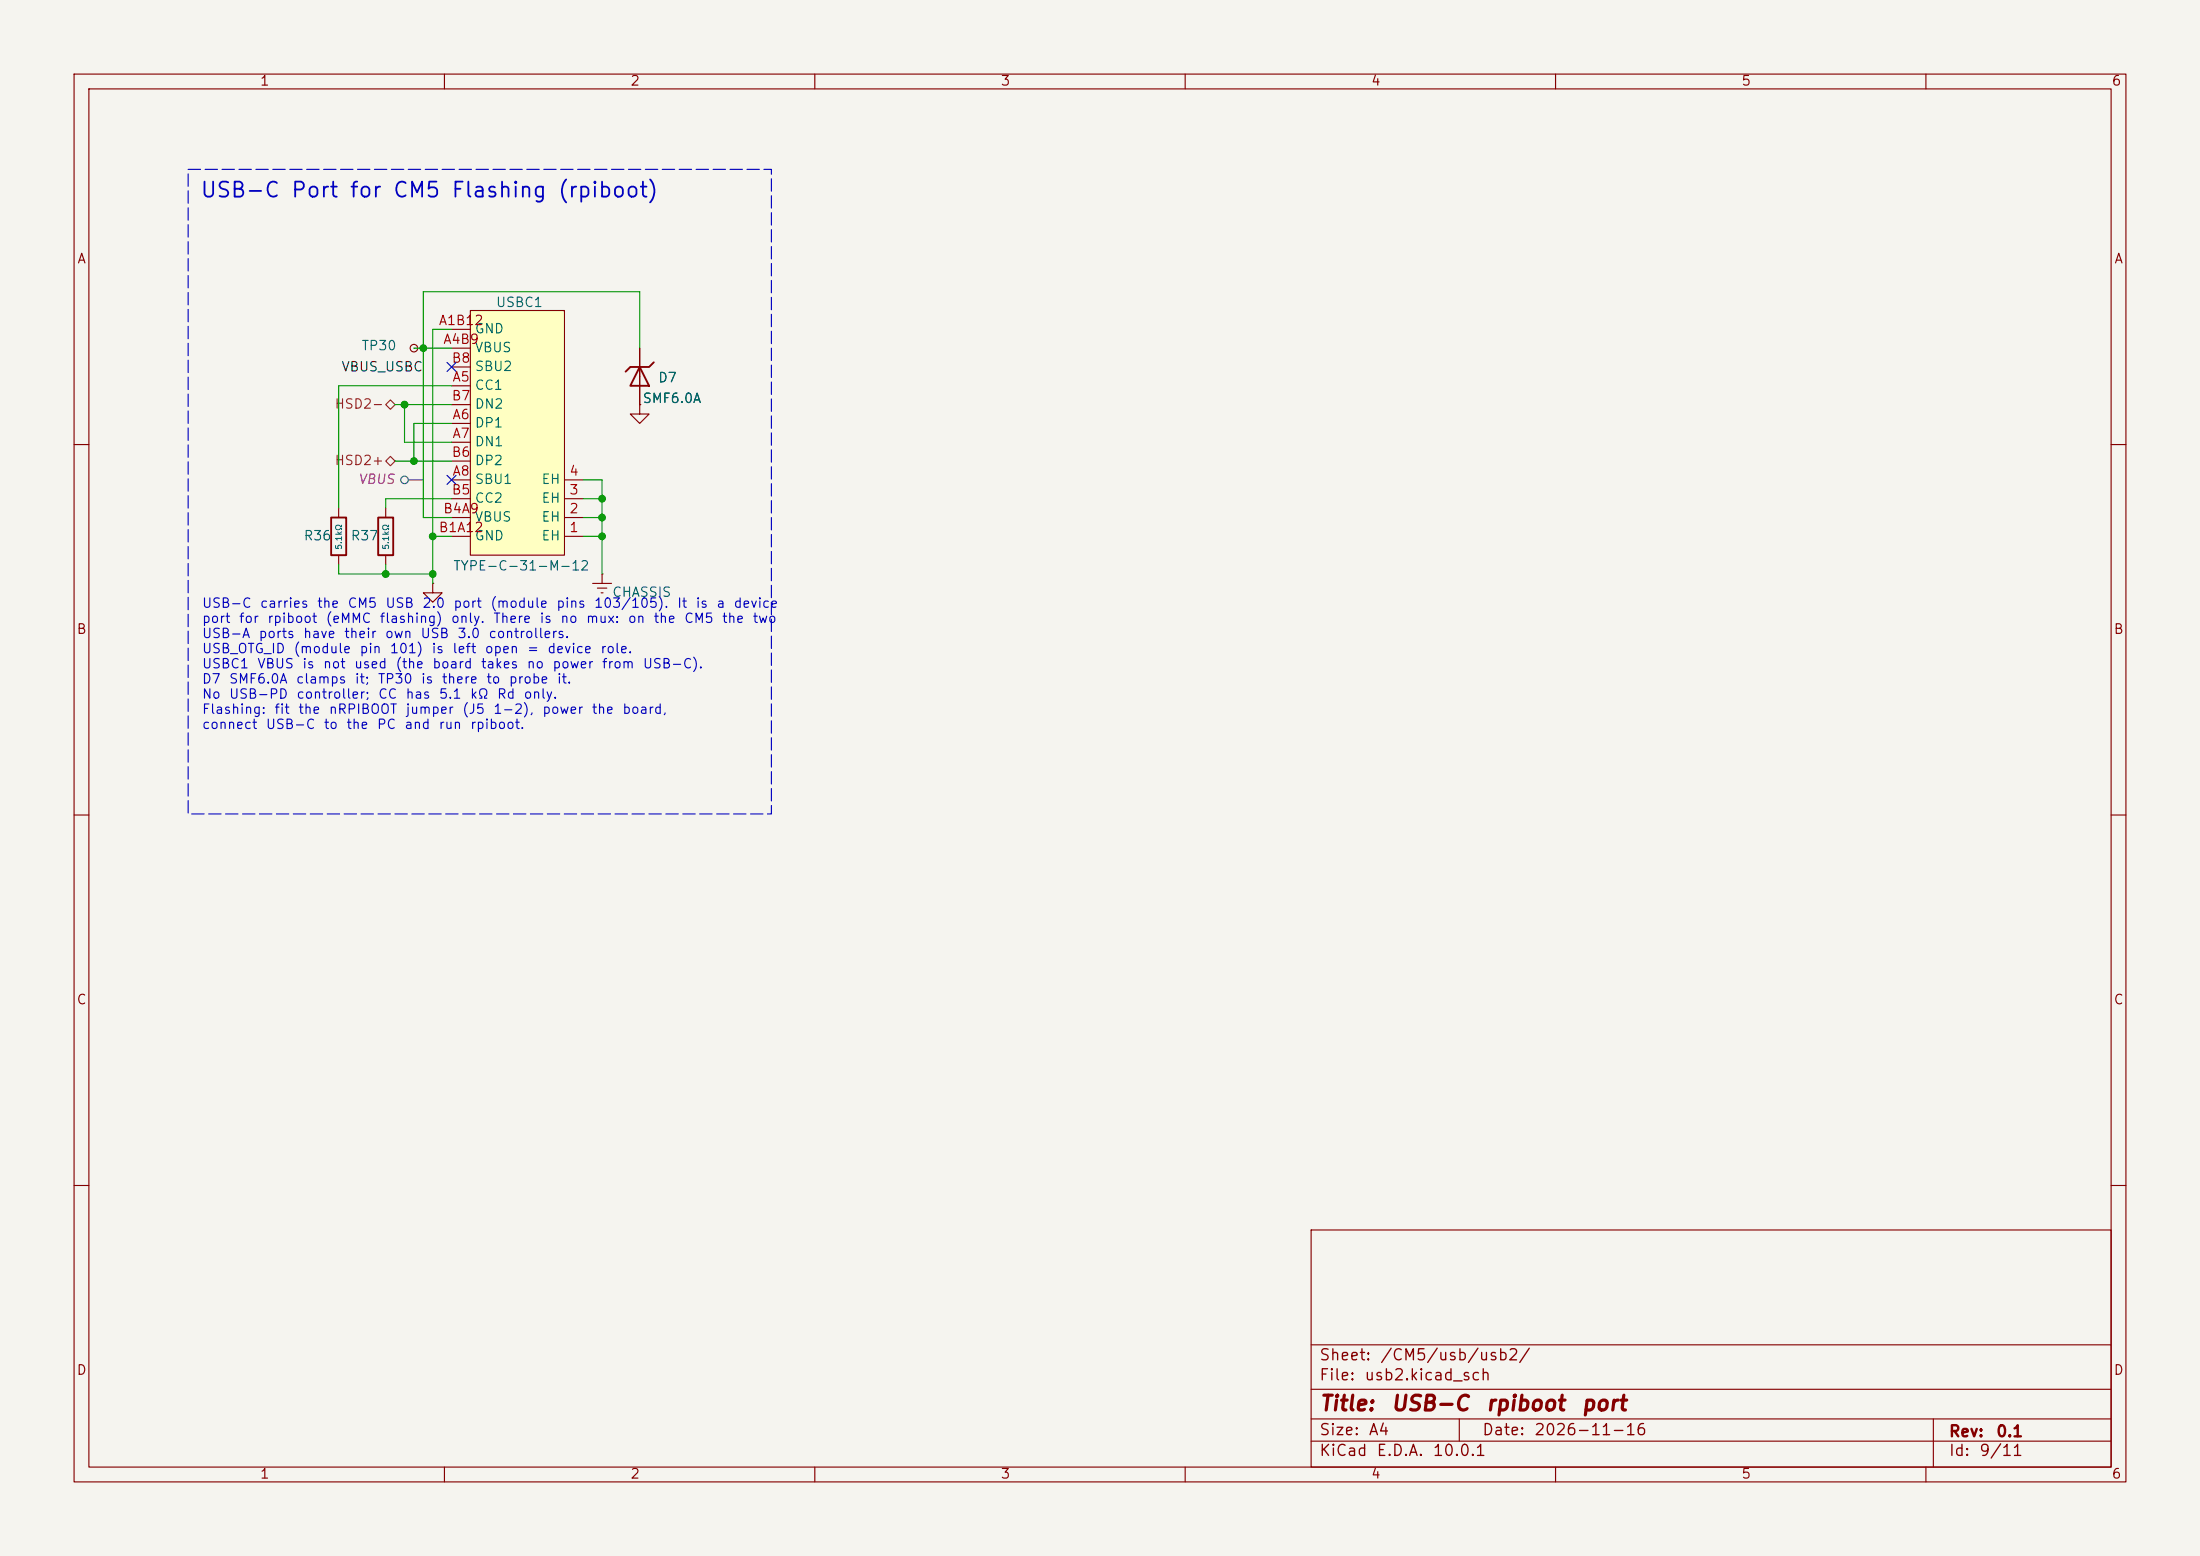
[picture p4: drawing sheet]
(kicad_sch
 (version 20260306)
 (generator "eeschema")
 (generator_version "10.0")
 (paper "A4")
 (title_block
  (title "USB-C rpiboot port")
  (date "2026-11-16")
  (rev "0.1"))
 (lib_symbols
  (symbol "Connector:TestPoint_Small"
   (pin_numbers (hide yes))
   (pin_names
    (offset 0.762) (hide yes)) (exclude_from_sim no) (in_bom yes) (on_board yes)
   (in_pos_files yes)
   (duplicate_pin_numbers_are_jumpers no)
   (property "Reference" "TP" (at 0 3.81 0) (show_name no) (do_not_autoplace no) (effects (font (size 1.27 1.27))))
   (property "Value" "TestPoint_Small" (at 0 2.032 0) (show_name no) (do_not_autoplace no) (effects (font (size 1.27 1.27))))
   (property "Footprint" "" (at 5.08 0 0) (show_name no) (do_not_autoplace no) (hide yes) (effects (font (size 1.27 1.27))))
   (property "Datasheet" "" (at 5.08 0 0) (show_name no) (do_not_autoplace no) (hide yes) (effects (font (size 1.27 1.27))))
   (property "Description" "test point" (at 0 0 0) (show_name no) (do_not_autoplace no) (hide yes) (effects (font (size 1.27 1.27))))
   (symbol "TestPoint_Small_0_1"
    (circle (center 0 0) (radius 0.508) (stroke (width 0) (type default)) (fill (type none))))
   (symbol "TestPoint_Small_1_1"
    (pin passive line (at 0 0 90) (length 0) (name "1" (effects (font (size 1.27 1.27)))) (number "1" (effects (font (size 1.27 1.27))))))
   (embedded_fonts no))
  (symbol "MyParts:0402WGF1002TCE"
   (pin_numbers (hide yes))
   (pin_names
    (offset 0)) (exclude_from_sim no) (in_bom yes) (on_board yes)
   (in_pos_files yes)
   (duplicate_pin_numbers_are_jumpers no)
   (property "Reference" "R" (at 1.778 0 0) (show_name no) (do_not_autoplace no) (effects (font (size 1.27 1.27)) (justify left)))
   (property "Value" "10kΩ" (at 0 0 90) (show_name no) (do_not_autoplace yes) (effects (font (size 0.8 0.8))))
   (property "Footprint" "MyParts:R0402" (at -1.778 0 90) (show_name no) (do_not_autoplace no) (hide yes) (effects (font (size 1.27 1.27))))
   (property "Datasheet" "${MYPARTS_DATASHEETS}/0402WGF1002TCE.pdf" (at 0 0 0) (show_name no) (do_not_autoplace no) (hide yes) (effects (font (size 1.27 1.27))))
   (property "Description" "-55℃~+155℃ 10kΩ 50V 62.5mW Thick Film Resistor ±1% ±100ppm/℃ 0402 Chip Resistor - Surface Mount ROHS" (at 0 0 0) (show_name no) (do_not_autoplace no) (hide yes) (effects (font (size 1.27 1.27))))
   (property "Manufacturer" "UNI-ROYAL" (at 0 0 0) (show_name no) (do_not_autoplace no) (hide yes) (effects (font (size 1.27 1.27))))
   (property "Tolerance" "±1%" (at 0 0 0) (show_name no) (do_not_autoplace no) (hide yes) (effects (font (size 1.27 1.27))))
   (property "MPN" "0402WGF1002TCE" (at 0 0 0) (show_name no) (do_not_autoplace no) (hide yes) (effects (font (size 1.27 1.27))))
   (property "Voltage Rating" "50V" (at 0 0 0) (show_name no) (do_not_autoplace no) (hide yes) (effects (font (size 1.27 1.27))))
   (property "LCSC Part" "C25744" (at 0 0 0) (show_name no) (do_not_autoplace no) (hide yes) (effects (font (size 1.27 1.27))))
   (property "Pkg Type" "SMD 0402" (at 0 0 0) (show_name no) (do_not_autoplace no) (hide yes) (effects (font (size 1.27 1.27))))
   (symbol "0402WGF1002TCE_0_1"
    (rectangle (start -1.016 2.54) (end 1.016 -2.54) (stroke (width 0.254) (type default)) (fill (type none))))
   (symbol "0402WGF1002TCE_1_1"
    (pin passive line (at 0 3.81 270) (length 1.27) (name "" (effects (font (size 1.27 1.27)))) (number "1" (effects (font (size 1.27 1.27)))))
    (pin passive line (at 0 -3.81 90) (length 1.27) (name "" (effects (font (size 1.27 1.27)))) (number "2" (effects (font (size 1.27 1.27))))))
   (embedded_fonts no))
  (symbol "MyParts:0402WGF2201TCE"
   (pin_numbers (hide yes))
   (pin_names
    (offset 0)) (exclude_from_sim no) (in_bom yes) (on_board yes)
   (in_pos_files yes)
   (duplicate_pin_numbers_are_jumpers no)
   (property "Reference" "R" (at 1.778 0 0) (show_name no) (do_not_autoplace no) (effects (font (size 1.27 1.27)) (justify left)))
   (property "Value" "2.2kΩ" (at 0 0 90) (show_name no) (do_not_autoplace yes) (effects (font (size 0.8 0.8))))
   (property "Footprint" "MyParts:R0402" (at -1.778 0 90) (show_name no) (do_not_autoplace no) (hide yes) (effects (font (size 1.27 1.27))))
   (property "Datasheet" "${MYPARTS_DATASHEETS}/0402WGF2201TCE.pdf" (at 0 0 0) (show_name no) (do_not_autoplace no) (hide yes) (effects (font (size 1.27 1.27))))
   (property "Description" "-55℃~+155℃ 2.2kΩ 50V 62.5mW Thick Film Resistor ±1% ±100ppm/℃ 0402 Chip Resistor - Surface Mount ROHS" (at 0 0 0) (show_name no) (do_not_autoplace no) (hide yes) (effects (font (size 1.27 1.27))))
   (property "Manufacturer" "UNI-ROYAL" (at 0 0 0) (show_name no) (do_not_autoplace no) (hide yes) (effects (font (size 1.27 1.27))))
   (property "Tolerance" "±1%" (at 0 0 0) (show_name no) (do_not_autoplace no) (hide yes) (effects (font (size 1.27 1.27))))
   (property "MPN" "0402WGF2201TCE" (at 0 0 0) (show_name no) (do_not_autoplace no) (hide yes) (effects (font (size 1.27 1.27))))
   (property "Voltage Rating" "50V" (at 0 0 0) (show_name no) (do_not_autoplace no) (hide yes) (effects (font (size 1.27 1.27))))
   (property "LCSC Part" "C25879" (at 0 0 0) (show_name no) (do_not_autoplace no) (hide yes) (effects (font (size 1.27 1.27))))
   (property "Pkg Type" "SMD 0402" (at 0 0 0) (show_name no) (do_not_autoplace no) (hide yes) (effects (font (size 1.27 1.27))))
   (symbol "0402WGF2201TCE_0_1"
    (rectangle (start -1.016 2.54) (end 1.016 -2.54) (stroke (width 0.254) (type default)) (fill (type none))))
   (symbol "0402WGF2201TCE_1_1"
    (pin passive line (at 0 3.81 270) (length 1.27) (name "" (effects (font (size 1.27 1.27)))) (number "1" (effects (font (size 1.27 1.27)))))
    (pin passive line (at 0 -3.81 90) (length 1.27) (name "" (effects (font (size 1.27 1.27)))) (number "2" (effects (font (size 1.27 1.27))))))
   (embedded_fonts no))
  (symbol "MyParts:0402WGF5101TCE"
   (pin_numbers (hide yes))
   (pin_names
    (offset 0)) (exclude_from_sim no) (in_bom yes) (on_board yes)
   (in_pos_files yes)
   (duplicate_pin_numbers_are_jumpers no)
   (property "Reference" "R" (at 1.778 0 0) (show_name no) (do_not_autoplace no) (effects (font (size 1.27 1.27)) (justify left)))
   (property "Value" "5.1kΩ" (at 0 0 90) (show_name no) (do_not_autoplace yes) (effects (font (size 0.8 0.8))))
   (property "Footprint" "MyParts:R0402" (at -1.778 0 90) (show_name no) (do_not_autoplace no) (hide yes) (effects (font (size 1.27 1.27))))
   (property "Datasheet" "${MYPARTS_DATASHEETS}/0402WGF5101TCE.pdf" (at 0 0 0) (show_name no) (do_not_autoplace no) (hide yes) (effects (font (size 1.27 1.27))))
   (property "Description" "-55℃~+155℃ 5.1kΩ 50V 62.5mW Thick Film Resistor ±1% ±100ppm/℃ 0402 Chip Resistor - Surface Mount ROHS" (at 0 0 0) (show_name no) (do_not_autoplace no) (hide yes) (effects (font (size 1.27 1.27))))
   (property "Manufacturer" "UNI-ROYAL" (at 0 0 0) (show_name no) (do_not_autoplace no) (hide yes) (effects (font (size 1.27 1.27))))
   (property "Tolerance" "±1%" (at 0 0 0) (show_name no) (do_not_autoplace no) (hide yes) (effects (font (size 1.27 1.27))))
   (property "MPN" "0402WGF5101TCE" (at 0 0 0) (show_name no) (do_not_autoplace no) (hide yes) (effects (font (size 1.27 1.27))))
   (property "Voltage Rating" "50V" (at 0 0 0) (show_name no) (do_not_autoplace no) (hide yes) (effects (font (size 1.27 1.27))))
   (property "LCSC Part" "C25905" (at 0 0 0) (show_name no) (do_not_autoplace no) (hide yes) (effects (font (size 1.27 1.27))))
   (property "Pkg Type" "SMD 0402" (at 0 0 0) (show_name no) (do_not_autoplace no) (hide yes) (effects (font (size 1.27 1.27))))
   (symbol "0402WGF5101TCE_0_1"
    (rectangle (start -1.016 2.54) (end 1.016 -2.54) (stroke (width 0.254) (type default)) (fill (type none))))
   (symbol "0402WGF5101TCE_1_1"
    (pin passive line (at 0 3.81 270) (length 1.27) (name "" (effects (font (size 1.27 1.27)))) (number "1" (effects (font (size 1.27 1.27)))))
    (pin passive line (at 0 -3.81 90) (length 1.27) (name "" (effects (font (size 1.27 1.27)))) (number "2" (effects (font (size 1.27 1.27))))))
   (embedded_fonts no))
  (symbol "MyParts:74LVC1G07SE-7" (exclude_from_sim no) (in_bom yes) (on_board yes)
   (in_pos_files yes)
   (duplicate_pin_numbers_are_jumpers no)
   (property "Reference" "U" (at 0 17.78 0) (show_name no) (do_not_autoplace no) (effects (font (size 1.27 1.27))))
   (property "Value" "74LVC1G07SE-7" (at 0 -17.78 0) (show_name no) (do_not_autoplace no) (effects (font (size 1.27 1.27))))
   (property "Footprint" "MyParts:SC-88A_L2.0-W1.3-P0.65-LS2.1-BL" (at 0 -20.32 0) (show_name no) (do_not_autoplace no) (hide yes) (effects (font (size 1.27 1.27))))
   (property "Datasheet" "${MYPARTS_DATASHEETS}/74LVC1G07SE-7.pdf" (at 0 -22.86 0) (show_name no) (do_not_autoplace no) (hide yes) (effects (font (size 1.27 1.27))))
   (property "Description" "-40℃~+125℃ 1 1 1.65V~5.5V 1.7ns@5V,50pF 10uA 32mA 74LVC Open Drain Unidirectional SOT-353 Buffers, Drivers, Receivers, Transceivers ROHS" (at 0 0 0) (show_name no) (do_not_autoplace no) (hide yes) (effects (font (size 1.27 1.27))))
   (property "Manufacturer" "DIODES" (at 0 -25.4 0) (show_name no) (do_not_autoplace no) (hide yes) (effects (font (size 1.27 1.27))))
   (property "MPN" "74LVC1G07SE-7" (at 0 -27.94 0) (show_name no) (do_not_autoplace no) (hide yes) (effects (font (size 1.27 1.27))))
   (property "LCSC Part" "C67531" (at 0 -30.48 0) (show_name no) (do_not_autoplace no) (hide yes) (effects (font (size 1.27 1.27))))
   (property "Pkg Type" "SMD SOT-353 (SC-88A)" (at 0 0 0) (show_name no) (do_not_autoplace no) (hide yes) (effects (font (size 1.27 1.27))))
   (symbol "74LVC1G07SE-7_0_1"
    (rectangle (start -5.08 10.16) (end 5.08 -10.16) (stroke (width 0) (type default)) (fill (type background)))
    (circle (center -3.81 -8.89) (radius 0.38) (stroke (width 0) (type default)) (fill (type none)))
    (pin no_connect line (at -2.54 -12.7 90) (length 2.54) (name "NC" (effects (font (size 1.27 1.27)))) (number "1" (effects (font (size 1.27 1.27)))))
    (pin input line (at 0 -12.7 90) (length 2.54) (name "A" (effects (font (size 1.27 1.27)))) (number "2" (effects (font (size 1.27 1.27)))))
    (pin power_in line (at 2.54 -12.7 90) (length 2.54) (name "GND" (effects (font (size 1.27 1.27)))) (number "3" (effects (font (size 1.27 1.27)))))
    (pin open_collector line (at 2.54 12.7 270) (length 2.54) (name "Y" (effects (font (size 1.27 1.27)))) (number "4" (effects (font (size 1.27 1.27)))))
    (pin power_in line (at -2.54 12.7 270) (length 2.54) (name "VCC" (effects (font (size 1.27 1.27)))) (number "5" (effects (font (size 1.27 1.27))))))
   (embedded_fonts no))
  (symbol "MyParts:CL05B104KO5NNNC_ALT"
   (pin_numbers (hide yes))
   (pin_names
    (offset 0)) (exclude_from_sim no) (in_bom yes) (on_board yes)
   (in_pos_files yes)
   (duplicate_pin_numbers_are_jumpers no)
   (property "Reference" "C" (at 2.032 1.668 0) (show_name no) (do_not_autoplace no) (effects (font (size 1.27 1.27)) (justify left)))
   (property "Value" "100nF" (at 2.032 -0.3782 0) (show_name no) (do_not_autoplace no) (effects (font (size 0.8 0.8)) (justify left)))
   (property "Footprint" "MyParts:C0402" (at -1.778 0 90) (show_name no) (do_not_autoplace no) (hide yes) (effects (font (size 1.27 1.27))))
   (property "Datasheet" "${MYPARTS_DATASHEETS}/CL05B104KO5NNNC.pdf" (at 0 0 0) (show_name no) (do_not_autoplace no) (hide yes) (effects (font (size 1.27 1.27))))
   (property "Description" "100nF 16V X7R ±10% 0402 Multilayer Ceramic Capacitors MLCC - SMD/SMT ROHS" (at 0 0 0) (show_name no) (do_not_autoplace no) (hide yes) (effects (font (size 1.27 1.27))))
   (property "Manufacturer" "SAMSUNG" (at 0 0 0) (show_name no) (do_not_autoplace no) (hide yes) (effects (font (size 1.27 1.27))))
   (property "Tolerance" "±10%" (at 0 0 0) (show_name no) (do_not_autoplace no) (hide yes) (effects (font (size 1.27 1.27))))
   (property "MPN" "CL05B104KO5NNNC" (at 0 0 0) (show_name no) (do_not_autoplace no) (hide yes) (effects (font (size 1.27 1.27))))
   (property "Voltage Rating" "16V" (at 0 0 0) (show_name no) (do_not_autoplace no) (hide yes) (effects (font (size 1.27 1.27))))
   (property "LCSC Part" "C1525" (at 0 0 0) (show_name no) (do_not_autoplace no) (hide yes) (effects (font (size 1.27 1.27))))
   (property "Pkg Type" "SMD 0402" (at 0 0 0) (show_name no) (do_not_autoplace no) (hide yes) (effects (font (size 1.27 1.27))))
   (symbol "CL05B104KO5NNNC_ALT_0_1"
    (polyline (pts (xy -1.27 0.635) (xy 1.27 0.635)) (stroke (width 0.254) (type default)) (fill (type none)))
    (polyline (pts (xy -1.27 -0.635) (xy 1.27 -0.635)) (stroke (width 0.254) (type default)) (fill (type none))))
   (symbol "CL05B104KO5NNNC_ALT_1_1"
    (pin passive line (at 0 3.81 270) (length 3.175) (name "" (effects (font (size 1.27 1.27)))) (number "1" (effects (font (size 1.27 1.27)))))
    (pin passive line (at 0 -3.81 90) (length 3.175) (name "" (effects (font (size 1.27 1.27)))) (number "2" (effects (font (size 1.27 1.27))))))
   (embedded_fonts no))
  (symbol "MyParts:SMD0603-005-24V"
   (pin_numbers (hide yes)) (exclude_from_sim no) (in_bom yes) (on_board yes)
   (in_pos_files yes)
   (duplicate_pin_numbers_are_jumpers no)
   (property "Reference" "F" (at 0 2.54 0) (show_name no) (do_not_autoplace no) (effects (font (size 1.27 1.27))))
   (property "Value" "SMD0603-005-24V" (at 0 -2.54 0) (show_name no) (do_not_autoplace no) (effects (font (size 1.27 1.27))))
   (property "Footprint" "MyPartsIPC:FUSC1608X100N" (at 0 -10.16 0) (show_name no) (do_not_autoplace no) (hide yes) (effects (font (size 1.27 1.27))))
   (property "Datasheet" "https://www.lcsc.com/product-detail/C70046.html" (at 0 -12.7 0) (show_name no) (do_not_autoplace no) (hide yes) (effects (font (size 1.27 1.27))))
   (property "Description" "PTC resettable fuse 50mA hold 200mA trip 24V 0603, 2 ohm initial, 25 ohm max after trip" (at 0 -15.24 0) (show_name no) (do_not_autoplace no) (hide yes) (effects (font (size 1.27 1.27))))
   (property "Manufacturer" "TECHFUSE" (at 0 -17.78 0) (show_name no) (do_not_autoplace no) (hide yes) (effects (font (size 1.27 1.27))))
   (property "MPN" "SMD0603-005-24V" (at 0 -20.32 0) (show_name no) (do_not_autoplace no) (hide yes) (effects (font (size 1.27 1.27))))
   (property "LCSC Part" "C70046" (at 0 -22.86 0) (show_name no) (do_not_autoplace no) (hide yes) (effects (font (size 1.27 1.27))))
   (property "Pkg Type" "SMD 0603" (at 0 -25.4 0) (show_name no) (do_not_autoplace no) (hide yes) (effects (font (size 1.27 1.27))))
   (symbol "SMD0603-005-24V_0_1"
    (rectangle (start -2.54 1.016) (end 2.54 -1.016) (stroke (width 0) (type default)) (fill (type none)))
    (polyline (pts (xy -2.54 -1.016) (xy 2.54 1.016)) (stroke (width 0) (type default)) (fill (type none)))
    (pin passive line (at -3.81 0 0) (length 1.27) (name "1" (effects (font (size 1.27 1.27)))) (number "1" (effects (font (size 1.27 1.27)))))
    (pin passive line (at 3.81 0 180) (length 1.27) (name "2" (effects (font (size 1.27 1.27)))) (number "2" (effects (font (size 1.27 1.27))))))
   (embedded_fonts no))
  (symbol "MyParts:SMF6.0A"
   (pin_numbers (hide yes))
   (pin_names
    (offset 0)) (exclude_from_sim no) (in_bom yes) (on_board yes)
   (in_pos_files yes)
   (duplicate_pin_numbers_are_jumpers no)
   (property "Reference" "D" (at 2.032 0.834 0) (show_name no) (do_not_autoplace no) (effects (font (size 1.27 1.27)) (justify left)))
   (property "Value" "SMF6.0A" (at 2.032 -1.2122 0) (show_name no) (do_not_autoplace no) (effects (font (size 0.8 0.8)) (justify left)))
   (property "Footprint" "PCM_JLCPCB:D_SOD-123FL" (at -1.778 0 90) (show_name no) (do_not_autoplace no) (hide yes) (effects (font (size 1.27 1.27))))
   (property "Datasheet" "${MYPARTS_DATASHEETS}/SMF6.0A.pdf" (at 0 0 0) (show_name no) (do_not_autoplace no) (hide yes) (effects (font (size 1.27 1.27))))
   (property "Description" "-55℃~+150℃ 1 10.3V 19.4A@10/1000us 200W@10/1000us 400uA 6V 7.37V IEC 61000-4-2 TVS Unidirectional SOD-123FL ESD and Surge Protection (TVS/ESD) ROHS" (at 0 0 0) (show_name no) (do_not_autoplace no) (hide yes) (effects (font (size 1.27 1.27))))
   (property "Manufacturer" "hongjiacheng" (at 0 0 0) (show_name no) (do_not_autoplace no) (hide yes) (effects (font (size 1.27 1.27))))
   (property "MPN" "SMF6.0A" (at 0 0 0) (show_name no) (do_not_autoplace no) (hide yes) (effects (font (size 1.27 1.27))))
   (property "LCSC Part" "C19077499" (at 0 0 0) (show_name no) (do_not_autoplace no) (hide yes) (effects (font (size 1.27 1.27))))
   (property "Pkg Type" "SMD SOD-123FL" (at 0 0 0) (show_name no) (do_not_autoplace no) (hide yes) (effects (font (size 1.27 1.27))))
   (symbol "SMF6.0A_0_1"
    (polyline (pts (xy -1.905 -1.905) (xy -1.27 -1.27) (xy 1.27 -1.27) (xy 1.905 -0.635)) (stroke (width 0.254) (type default)) (fill (type none)))
    (polyline (pts (xy -1.27 1.27) (xy 0 -1.27) (xy 1.27 1.27) (xy -1.27 1.27)) (stroke (width 0.254) (type default)) (fill (type none))))
   (symbol "SMF6.0A_1_1"
    (pin passive line (at 0 -3.81 90) (length 3.81) (name "" (effects (font (size 1.27 1.27)))) (number "1" (effects (font (size 1.27 1.27)))))
    (pin passive line (at 0 3.81 270) (length 3.81) (name "" (effects (font (size 1.27 1.27)))) (number "2" (effects (font (size 1.27 1.27))))))
   (embedded_fonts no))
  (symbol "MyParts:TYPE-C-31-M-12" (exclude_from_sim no) (in_bom yes) (on_board yes)
   (in_pos_files yes)
   (duplicate_pin_numbers_are_jumpers no)
   (property "Reference" "USBC" (at 0 19.05 0) (show_name no) (do_not_autoplace no) (effects (font (size 1.27 1.27))))
   (property "Value" "TYPE-C-31-M-12" (at 0 -19.05 0) (show_name no) (do_not_autoplace no) (effects (font (size 1.27 1.27))))
   (property "Footprint" "MyParts:USB-C_SMD-TYPE-C-31-M-12_1" (at 0 -21.59 0) (show_name no) (do_not_autoplace no) (hide yes) (effects (font (size 1.27 1.27))))
   (property "Datasheet" "${MYPARTS_DATASHEETS}/TYPE-C-31-M-12.pdf" (at 0 -24.13 0) (show_name no) (do_not_autoplace no) (hide yes) (effects (font (size 1.27 1.27))))
   (property "Description" "" (at 0 0 0) (show_name no) (do_not_autoplace no) (hide yes) (effects (font (size 1.27 1.27))))
   (property "Manufacturer" "Korean Hroparts Elec" (at 0 -26.67 0) (show_name no) (do_not_autoplace no) (hide yes) (effects (font (size 1.27 1.27))))
   (property "MPN" "TYPE-C-31-M-12" (at 0 -29.21 0) (show_name no) (do_not_autoplace no) (hide yes) (effects (font (size 1.27 1.27))))
   (property "LCSC Part" "C165948" (at 0 -31.75 0) (show_name no) (do_not_autoplace no) (hide yes) (effects (font (size 1.27 1.27))))
   (property "Pkg Type" "SMD+THT USB-C receptacle" (at 0 0 0) (show_name no) (do_not_autoplace no) (hide yes) (effects (font (size 1.27 1.27))))
   (symbol "TYPE-C-31-M-12_0_1"
    (rectangle (start -3.81 16.51) (end 8.89 -16.51) (stroke (width 0) (type default)) (fill (type background)))
    (pin passive line (at 11.43 -13.97 180) (length 2.54) (name "EH" (effects (font (size 1.27 1.27)))) (number "1" (effects (font (size 1.27 1.27)))))
    (pin passive line (at 11.43 -11.43 180) (length 2.54) (name "EH" (effects (font (size 1.27 1.27)))) (number "2" (effects (font (size 1.27 1.27)))))
    (pin passive line (at 11.43 -8.89 180) (length 2.54) (name "EH" (effects (font (size 1.27 1.27)))) (number "3" (effects (font (size 1.27 1.27)))))
    (pin passive line (at 11.43 -6.35 180) (length 2.54) (name "EH" (effects (font (size 1.27 1.27)))) (number "4" (effects (font (size 1.27 1.27)))))
    (pin passive line (at -6.35 13.97 0) (length 2.54) (name "GND" (effects (font (size 1.27 1.27)))) (number "A1B12" (effects (font (size 1.27 1.27)))))
    (pin passive line (at -6.35 11.43 0) (length 2.54) (name "VBUS" (effects (font (size 1.27 1.27)))) (number "A4B9" (effects (font (size 1.27 1.27)))))
    (pin passive line (at -6.35 6.35 0) (length 2.54) (name "CC1" (effects (font (size 1.27 1.27)))) (number "A5" (effects (font (size 1.27 1.27)))))
    (pin passive line (at -6.35 1.27 0) (length 2.54) (name "DP1" (effects (font (size 1.27 1.27)))) (number "A6" (effects (font (size 1.27 1.27)))))
    (pin passive line (at -6.35 -1.27 0) (length 2.54) (name "DN1" (effects (font (size 1.27 1.27)))) (number "A7" (effects (font (size 1.27 1.27)))))
    (pin passive line (at -6.35 -6.35 0) (length 2.54) (name "SBU1" (effects (font (size 1.27 1.27)))) (number "A8" (effects (font (size 1.27 1.27)))))
    (pin passive line (at -6.35 -13.97 0) (length 2.54) (name "GND" (effects (font (size 1.27 1.27)))) (number "B1A12" (effects (font (size 1.27 1.27)))))
    (pin passive line (at -6.35 -11.43 0) (length 2.54) (name "VBUS" (effects (font (size 1.27 1.27)))) (number "B4A9" (effects (font (size 1.27 1.27)))))
    (pin passive line (at -6.35 -8.89 0) (length 2.54) (name "CC2" (effects (font (size 1.27 1.27)))) (number "B5" (effects (font (size 1.27 1.27)))))
    (pin passive line (at -6.35 -3.81 0) (length 2.54) (name "DP2" (effects (font (size 1.27 1.27)))) (number "B6" (effects (font (size 1.27 1.27)))))
    (pin passive line (at -6.35 3.81 0) (length 2.54) (name "DN2" (effects (font (size 1.27 1.27)))) (number "B7" (effects (font (size 1.27 1.27)))))
    (pin passive line (at -6.35 8.89 0) (length 2.54) (name "SBU2" (effects (font (size 1.27 1.27)))) (number "B8" (effects (font (size 1.27 1.27))))))
   (embedded_fonts no))
  (symbol "power:Earth"
   (power global)
   (pin_numbers (hide yes))
   (pin_names
    (offset 0) (hide yes)) (exclude_from_sim no) (in_bom yes) (on_board yes)
   (in_pos_files yes)
   (duplicate_pin_numbers_are_jumpers no)
   (property "Reference" "#PWR" (at 0 -6.35 0) (show_name no) (do_not_autoplace no) (hide yes) (effects (font (size 1.27 1.27))))
   (property "Value" "Earth" (at 0 -3.81 0) (show_name no) (do_not_autoplace no) (effects (font (size 1.27 1.27))))
   (property "Footprint" "" (at 0 0 0) (show_name no) (do_not_autoplace no) (hide yes) (effects (font (size 1.27 1.27))))
   (property "Datasheet" "" (at 0 0 0) (show_name no) (do_not_autoplace no) (hide yes) (effects (font (size 1.27 1.27))))
   (property "Description" "Power symbol creates a global label with name \"Earth\"" (at 0 0 0) (show_name no) (do_not_autoplace no) (hide yes) (effects (font (size 1.27 1.27))))
   (symbol "Earth_0_1"
    (polyline (pts (xy -0.635 -1.905) (xy 0.635 -1.905)) (stroke (width 0) (type default)) (fill (type none)))
    (polyline (pts (xy -0.127 -2.54) (xy 0.127 -2.54)) (stroke (width 0) (type default)) (fill (type none)))
    (polyline (pts (xy 0 -1.27) (xy 0 0)) (stroke (width 0) (type default)) (fill (type none)))
    (polyline (pts (xy 1.27 -1.27) (xy -1.27 -1.27)) (stroke (width 0) (type default)) (fill (type none))))
   (symbol "Earth_1_1"
    (pin power_in line (at 0 0 270) (length 0) (name "" (effects (font (size 1.27 1.27)))) (number "1" (effects (font (size 1.27 1.27))))))
   (embedded_fonts no))
  (symbol "power:GND"
   (power global)
   (pin_numbers (hide yes))
   (pin_names
    (offset 0) (hide yes)) (exclude_from_sim no) (in_bom yes) (on_board yes)
   (in_pos_files yes)
   (duplicate_pin_numbers_are_jumpers no)
   (property "Reference" "#PWR" (at 0 -6.35 0) (show_name no) (do_not_autoplace no) (hide yes) (effects (font (size 1.27 1.27))))
   (property "Value" "GND" (at 0 -3.81 0) (show_name no) (do_not_autoplace no) (effects (font (size 1.27 1.27))))
   (property "Footprint" "" (at 0 0 0) (show_name no) (do_not_autoplace no) (hide yes) (effects (font (size 1.27 1.27))))
   (property "Datasheet" "" (at 0 0 0) (show_name no) (do_not_autoplace no) (hide yes) (effects (font (size 1.27 1.27))))
   (property "Description" "Power symbol creates a global label with name \"GND\" , ground" (at 0 0 0) (show_name no) (do_not_autoplace no) (hide yes) (effects (font (size 1.27 1.27))))
   (symbol "GND_0_1"
    (polyline (pts (xy 0 0) (xy 0 -1.27) (xy 1.27 -1.27) (xy 0 -2.54) (xy -1.27 -1.27) (xy 0 -1.27)) (stroke (width 0) (type default)) (fill (type none))))
   (symbol "GND_1_1"
    (pin power_in line (at 0 0 270) (length 0) (name "" (effects (font (size 1.27 1.27)))) (number "1" (effects (font (size 1.27 1.27))))))
   (embedded_fonts no)))
 (rectangle
  (start 25.4 22.86)
  (end 104.14 109.855)
  (stroke (width 0) (type dash))
  (fill (type none)))
 (text "USB-C Port for CM5 Flashing (rpiboot)"
  (exclude_from_sim no)
  (at 26.924 26.162 0)
  (effects (font (size 2.032 2.032)) (justify left)))
 (text "USB-C carries the CM5 USB 2.0 port (module pins 103/105). It is a device\nport for rpiboot (eMMC flashing) only. There is no mux: on the CM5 the two\nUSB-A ports have their own USB 3.0 controllers.\nUSB_OTG_ID (module pin 101) is left open = device role.\nUSBC1 VBUS is not used (the board takes no power from USB-C).\nD7 SMF6.0A clamps it; TP30 is there to probe it.\nNo USB-PD controller; CC has 5.1 kΩ Rd only.\nFlashing: fit the nRPIBOOT jumper (J5 1-2), power the board,\nconnect USB-C to the PC and run rpiboot."
  (exclude_from_sim no)
  (at 27.178 89.916 0)
  (effects (font (size 1.27 1.27)) (justify left)))
 (junction
  (at 81.28 72.39)
  (diameter 0)
  (color 0 0 0 0))
 (junction
  (at 57.15 46.99)
  (diameter 0)
  (color 0 0 0 0))
 (junction
  (at 81.28 67.31)
  (diameter 0)
  (color 0 0 0 0))
 (junction
  (at 54.61 54.61)
  (diameter 0)
  (color 0 0 0 0))
 (junction
  (at 55.88 62.23)
  (diameter 0)
  (color 0 0 0 0))
 (junction
  (at 58.42 72.39)
  (diameter 0)
  (color 0 0 0 0))
 (junction
  (at 58.42 77.47)
  (diameter 0)
  (color 0 0 0 0))
 (junction
  (at 81.28 69.85)
  (diameter 0)
  (color 0 0 0 0))
 (junction
  (at 52.07 77.47)
  (diameter 0)
  (color 0 0 0 0))
 (no_connect
  (at 60.96 64.77))
 (no_connect
  (at 60.96 49.53))
 (wire
  (pts (xy 52.07 67.31) (xy 52.07 68.58))
  (stroke (width 0) (type default)))
 (wire
  (pts (xy 54.61 54.61) (xy 60.96 54.61))
  (stroke (width 0) (type default)))
 (wire
  (pts (xy 58.42 72.39) (xy 60.96 72.39))
  (stroke (width 0) (type default)))
 (wire
  (pts (xy 57.15 39.37) (xy 86.36 39.37))
  (stroke (width 0) (type default)))
 (wire
  (pts (xy 58.42 72.39) (xy 58.42 77.47))
  (stroke (width 0) (type default)))
 (wire
  (pts (xy 45.72 76.2) (xy 45.72 77.47))
  (stroke (width 0) (type default)))
 (wire
  (pts (xy 58.42 77.47) (xy 58.42 78.74))
  (stroke (width 0) (type default)))
 (wire
  (pts (xy 58.42 44.45) (xy 60.96 44.45))
  (stroke (width 0) (type default)))
 (wire
  (pts (xy 55.88 62.23) (xy 60.96 62.23))
  (stroke (width 0) (type default)))
 (wire
  (pts (xy 60.96 67.31) (xy 52.07 67.31))
  (stroke (width 0) (type default)))
 (wire
  (pts (xy 57.15 46.99) (xy 57.15 39.37))
  (stroke (width 0) (type default)))
 (wire
  (pts (xy 53.34 54.61) (xy 54.61 54.61))
  (stroke (width 0) (type default)))
 (wire
  (pts (xy 58.42 44.45) (xy 58.42 72.39))
  (stroke (width 0) (type default)))
 (wire
  (pts (xy 81.28 69.85) (xy 81.28 72.39))
  (stroke (width 0) (type default)))
 (wire
  (pts (xy 45.72 52.07) (xy 45.72 68.58))
  (stroke (width 0) (type default)))
 (wire
  (pts (xy 81.28 64.77) (xy 81.28 67.31))
  (stroke (width 0) (type default)))
 (wire
  (pts (xy 81.28 67.31) (xy 81.28 69.85))
  (stroke (width 0) (type default)))
 (wire
  (pts (xy 81.28 72.39) (xy 78.74 72.39))
  (stroke (width 0) (type default)))
 (wire
  (pts (xy 81.28 72.39) (xy 81.28 77.47))
  (stroke (width 0) (type default)))
 (wire
  (pts (xy 57.15 69.85) (xy 57.15 46.99))
  (stroke (width 0) (type default)))
 (wire
  (pts (xy 45.72 77.47) (xy 52.07 77.47))
  (stroke (width 0) (type default)))
 (wire
  (pts (xy 55.88 57.15) (xy 55.88 62.23))
  (stroke (width 0) (type default)))
 (wire
  (pts (xy 60.96 46.99) (xy 57.15 46.99))
  (stroke (width 0) (type default)))
 (wire
  (pts (xy 54.61 59.69) (xy 54.61 54.61))
  (stroke (width 0) (type default)))
 (wire
  (pts (xy 78.74 69.85) (xy 81.28 69.85))
  (stroke (width 0) (type default)))
 (wire
  (pts (xy 60.96 59.69) (xy 54.61 59.69))
  (stroke (width 0) (type default)))
 (wire
  (pts (xy 60.96 69.85) (xy 57.15 69.85))
  (stroke (width 0) (type default)))
 (wire
  (pts (xy 78.74 64.77) (xy 81.28 64.77))
  (stroke (width 0) (type default)))
 (wire
  (pts (xy 52.07 76.2) (xy 52.07 77.47))
  (stroke (width 0) (type default)))
 (wire
  (pts (xy 55.88 46.99) (xy 57.15 46.99))
  (stroke (width 0) (type default)))
 (wire
  (pts (xy 86.36 39.37) (xy 86.36 46.99))
  (stroke (width 0) (type default)))
 (wire
  (pts (xy 52.07 77.47) (xy 58.42 77.47))
  (stroke (width 0) (type default)))
 (wire
  (pts (xy 60.96 57.15) (xy 55.88 57.15))
  (stroke (width 0) (type default)))
 (wire
  (pts (xy 53.34 62.23) (xy 55.88 62.23))
  (stroke (width 0) (type default)))
 (wire
  (pts (xy 60.96 52.07) (xy 45.72 52.07))
  (stroke (width 0) (type default)))
 (wire
  (pts (xy 78.74 67.31) (xy 81.28 67.31))
  (stroke (width 0) (type default)))
 (label "VBUS_USBC"
  (at 57.15 50.8 180)
  (effects (font (size 1.27 1.27)) (justify right bottom)))
 (hierarchical_label "HSD2+"
  (shape bidirectional)
  (at 53.34 62.23 180)
  (effects (font (size 1.27 1.27)) (justify right)))
 (hierarchical_label "HSD2-"
  (shape bidirectional)
  (at 53.34 54.61 180)
  (effects (font (size 1.27 1.27)) (justify right)))
 (netclass_flag ""
  (length 2.54)
  (shape round)
  (at 57.15 64.77 90)
  (effects (font (size 1.27 1.27)) (justify left bottom))
  (property "Net Class" "VBUS" (at 53.34 64.77 0) (show_name no) (do_not_autoplace no) (effects (font (size 1.27 1.27)
    (italic yes)) (justify right)))
  (property "VOLTAGE_NOM" "5.0V" (at 53.34 64.77 0) (hide yes) (show_name no) (do_not_autoplace no) (effects (font (size 1.27 1.27)) (justify right)))
  (property "VOLTAGE_MIN" "4.75V" (at 53.34 64.77 0) (hide yes) (show_name no) (do_not_autoplace no) (effects (font (size 1.27 1.27)) (justify right)))
  (property "VOLTAGE_MAX" "5.5V" (at 53.34 64.77 0) (hide yes) (show_name no) (do_not_autoplace no) (effects (font (size 1.27 1.27)) (justify right))))
 (symbol
  (lib_id "power:GND")
  (at 58.42 78.74 0)
  (unit 1)
  (body_style 1)
  (exclude_from_sim no)
  (in_bom yes)
  (on_board yes)
  (in_pos_files yes)
  (dnp no)
  (fields_autoplaced yes)
  (property "Reference" "#PWR095" (at 58.42 85.09 0) (hide yes) (show_name no) (do_not_autoplace no) (effects (font (size 1.27 1.27))))
  (property "Value" "GND" (at 58.42 83.82 0) (hide yes) (show_name no) (do_not_autoplace no) (effects (font (size 1.27 1.27))))
  (property "Footprint" "" (at 58.42 78.74 0) (hide yes) (show_name no) (do_not_autoplace no) (effects (font (size 1.27 1.27))))
  (property "Datasheet" "" (at 58.42 78.74 0) (hide yes) (show_name no) (do_not_autoplace no) (effects (font (size 1.27 1.27))))
  (property "Description" "Power symbol creates a global label with name \"GND\" , ground" (at 58.42 78.74 0) (hide yes) (show_name no) (do_not_autoplace no) (effects (font (size 1.27 1.27))))
  (pin "1"))
 (symbol
  (lib_id "MyParts:0402WGF5101TCE")
  (at 52.07 72.39 0)
  (unit 1)
  (body_style 1)
  (exclude_from_sim no)
  (in_bom yes)
  (on_board yes)
  (in_pos_files yes)
  (dnp no)
  (property "Reference" "R37" (at 47.244 72.39 0) (show_name no) (do_not_autoplace no) (effects (font (size 1.27 1.27)) (justify left)))
  (property "Value" "5.1kΩ" (at 52.07 72.39 90) (show_name no) (do_not_autoplace yes) (effects (font (size 0.8 0.8))))
  (property "Footprint" "MyPartsIPC:RESC1005X40N" (at 50.292 72.39 90) (hide yes) (show_name no) (do_not_autoplace no) (effects (font (size 1.27 1.27))))
  (property "Datasheet" "${MYPARTS_DATASHEETS}/0402WGF5101TCE.pdf" (at 52.07 72.39 0) (hide yes) (show_name no) (do_not_autoplace no) (effects (font (size 1.27 1.27))))
  (property "Description" "-55℃~+155℃ 5.1kΩ 50V 62.5mW Thick Film Resistor ±1% ±100ppm/℃ 0402 Chip Resistor - Surface Mount ROHS" (at 52.07 72.39 0) (hide yes) (show_name no) (do_not_autoplace no) (effects (font (size 1.27 1.27))))
  (property "Manufacturer" "UNI-ROYAL" (at 52.07 72.39 0) (hide yes) (show_name no) (do_not_autoplace no) (effects (font (size 1.27 1.27))))
  (property "Tolerance" "±1%" (at 52.07 72.39 0) (hide yes) (show_name no) (do_not_autoplace no) (effects (font (size 1.27 1.27))))
  (property "MPN" "0402WGF5101TCE" (at 52.07 72.39 0) (hide yes) (show_name no) (do_not_autoplace no) (effects (font (size 1.27 1.27))))
  (property "Voltage Rating" "50V" (at 52.07 72.39 0) (hide yes) (show_name no) (do_not_autoplace no) (effects (font (size 1.27 1.27))))
  (property "LCSC Part" "C25905" (at 52.07 72.39 0) (hide yes) (show_name no) (do_not_autoplace no) (effects (font (size 1.27 1.27))))
  (property "Pkg Type" "SMD 0402" (at 52.07 72.39 0) (hide yes) (show_name no) (do_not_autoplace no) (effects (font (size 1.27 1.27))))
  (pin "2")
  (pin "1"))
 (symbol
  (lib_id "power:GND")
  (at 86.36 54.61 0)
  (unit 1)
  (body_style 1)
  (exclude_from_sim no)
  (in_bom yes)
  (on_board yes)
  (in_pos_files yes)
  (dnp no)
  (fields_autoplaced yes)
  (property "Reference" "#PWR097" (at 86.36 60.96 0) (hide yes) (show_name no) (do_not_autoplace no) (effects (font (size 1.27 1.27))))
  (property "Value" "GND" (at 86.36 59.69 0) (hide yes) (show_name no) (do_not_autoplace no) (effects (font (size 1.27 1.27))))
  (property "Footprint" "" (at 86.36 54.61 0) (hide yes) (show_name no) (do_not_autoplace no) (effects (font (size 1.27 1.27))))
  (property "Datasheet" "" (at 86.36 54.61 0) (hide yes) (show_name no) (do_not_autoplace no) (effects (font (size 1.27 1.27))))
  (property "Description" "Power symbol creates a global label with name \"GND\" , ground" (at 86.36 54.61 0) (hide yes) (show_name no) (do_not_autoplace no) (effects (font (size 1.27 1.27))))
  (pin "1"))
 (symbol
  (lib_id "Connector:TestPoint_Small")
  (at 55.88 46.99 0)
  (unit 1)
  (body_style 1)
  (exclude_from_sim no)
  (in_bom no)
  (on_board yes)
  (in_pos_files no)
  (dnp no)
  (property "Reference" "TP30" (at 53.594 46.736 0) (show_name no) (do_not_autoplace no) (effects (font (size 1.27 1.27)) (justify right)))
  (property "Value" "TestPoint_Small" (at 55.118 46.99 0) (hide yes) (show_name no) (do_not_autoplace no) (effects (font (size 1.27 1.27))))
  (property "Footprint" "MyParts:TestPoint_Pad_D0.8mm" (at 55.118 46.99 0) (hide yes) (show_name no) (do_not_autoplace no) (effects (font (size 1.27 1.27))))
  (property "Datasheet" "" (at 55.88 46.99 0) (show_name no) (do_not_autoplace no) (effects (font (size 1.27 1.27))))
  (property "Description" "test point" (at 55.118 46.99 0) (hide yes) (show_name no) (do_not_autoplace no) (effects (font (size 1.27 1.27))))
  (pin "1"))
 (symbol
  (lib_id "MyParts:TYPE-C-31-M-12")
  (at 67.31 58.42 0)
  (unit 1)
  (body_style 1)
  (exclude_from_sim no)
  (in_bom yes)
  (on_board yes)
  (in_pos_files yes)
  (dnp no)
  (property "Reference" "USBC1" (at 70.104 40.894 0) (show_name no) (do_not_autoplace no) (effects (font (size 1.27 1.27))))
  (property "Value" "TYPE-C-31-M-12" (at 70.358 76.454 0) (show_name no) (do_not_autoplace no) (effects (font (size 1.27 1.27))))
  (property "Footprint" "MyPartsIPC:HRO_TYPE-C-31-M-12" (at 67.31 80.01 0) (hide yes) (show_name no) (do_not_autoplace no) (effects (font (size 1.27 1.27))))
  (property "Datasheet" "${MYPARTS_DATASHEETS}/TYPE-C-31-M-12.pdf" (at 67.31 82.55 0) (hide yes) (show_name no) (do_not_autoplace no) (effects (font (size 1.27 1.27))))
  (property "Description" "" (at 67.31 58.42 0) (hide yes) (show_name no) (do_not_autoplace no) (effects (font (size 1.27 1.27))))
  (property "Manufacturer" "Korean Hroparts Elec" (at 67.31 85.09 0) (hide yes) (show_name no) (do_not_autoplace no) (effects (font (size 1.27 1.27))))
  (property "MPN" "TYPE-C-31-M-12" (at 67.31 87.63 0) (hide yes) (show_name no) (do_not_autoplace no) (effects (font (size 1.27 1.27))))
  (property "LCSC Part" "C165948" (at 67.31 90.17 0) (hide yes) (show_name no) (do_not_autoplace no) (effects (font (size 1.27 1.27))))
  (property "Pkg Type" "SMD+THT USB-C receptacle" (at 67.31 58.42 0) (hide yes) (show_name no) (do_not_autoplace no) (effects (font (size 1.27 1.27))))
  (pin "3")
  (pin "2")
  (pin "1")
  (pin "4")
  (pin "A1B12")
  (pin "A4B9")
  (pin "A5")
  (pin "A6")
  (pin "A7")
  (pin "A8")
  (pin "B1A12")
  (pin "B4A9")
  (pin "B5")
  (pin "B6")
  (pin "B7")
  (pin "B8"))
 (symbol
  (lib_id "MyParts:0402WGF5101TCE")
  (at 45.72 72.39 0)
  (unit 1)
  (body_style 1)
  (exclude_from_sim no)
  (in_bom yes)
  (on_board yes)
  (in_pos_files yes)
  (dnp no)
  (property "Reference" "R36" (at 40.894 72.39 0) (show_name no) (do_not_autoplace no) (effects (font (size 1.27 1.27)) (justify left)))
  (property "Value" "5.1kΩ" (at 45.72 72.39 90) (show_name no) (do_not_autoplace yes) (effects (font (size 0.8 0.8))))
  (property "Footprint" "MyPartsIPC:RESC1005X40N" (at 43.942 72.39 90) (hide yes) (show_name no) (do_not_autoplace no) (effects (font (size 1.27 1.27))))
  (property "Datasheet" "${MYPARTS_DATASHEETS}/0402WGF5101TCE.pdf" (at 45.72 72.39 0) (hide yes) (show_name no) (do_not_autoplace no) (effects (font (size 1.27 1.27))))
  (property "Description" "-55℃~+155℃ 5.1kΩ 50V 62.5mW Thick Film Resistor ±1% ±100ppm/℃ 0402 Chip Resistor - Surface Mount ROHS" (at 45.72 72.39 0) (hide yes) (show_name no) (do_not_autoplace no) (effects (font (size 1.27 1.27))))
  (property "Manufacturer" "UNI-ROYAL" (at 45.72 72.39 0) (hide yes) (show_name no) (do_not_autoplace no) (effects (font (size 1.27 1.27))))
  (property "Tolerance" "±1%" (at 45.72 72.39 0) (hide yes) (show_name no) (do_not_autoplace no) (effects (font (size 1.27 1.27))))
  (property "MPN" "0402WGF5101TCE" (at 45.72 72.39 0) (hide yes) (show_name no) (do_not_autoplace no) (effects (font (size 1.27 1.27))))
  (property "Voltage Rating" "50V" (at 45.72 72.39 0) (hide yes) (show_name no) (do_not_autoplace no) (effects (font (size 1.27 1.27))))
  (property "LCSC Part" "C25905" (at 45.72 72.39 0) (hide yes) (show_name no) (do_not_autoplace no) (effects (font (size 1.27 1.27))))
  (property "Pkg Type" "SMD 0402" (at 45.72 72.39 0) (hide yes) (show_name no) (do_not_autoplace no) (effects (font (size 1.27 1.27))))
  (pin "2")
  (pin "1"))
 (symbol
  (lib_id "power:Earth")
  (at 81.28 77.47 0)
  (unit 1)
  (body_style 1)
  (exclude_from_sim no)
  (in_bom yes)
  (on_board yes)
  (in_pos_files yes)
  (dnp no)
  (fields_autoplaced yes)
  (property "Reference" "#PWR096" (at 81.28 83.82 0) (hide yes) (show_name no) (do_not_autoplace no) (effects (font (size 1.27 1.27))))
  (property "Value" "CHASSIS" (at 82.55 80.01 0) (show_name no) (do_not_autoplace no) (effects (font (size 1.27 1.27)) (justify left)))
  (property "Footprint" "" (at 81.28 77.47 0) (hide yes) (show_name no) (do_not_autoplace no) (effects (font (size 1.27 1.27))))
  (property "Datasheet" "" (at 81.28 77.47 0) (hide yes) (show_name no) (do_not_autoplace no) (effects (font (size 1.27 1.27))))
  (property "Description" "Power symbol creates a global label with name \"Earth\"" (at 81.28 77.47 0) (hide yes) (show_name no) (do_not_autoplace no) (effects (font (size 1.27 1.27))))
  (pin "1"))
 (symbol
  (lib_id "MyParts:SMF6.0A")
  (at 86.36 50.8 180)
  (unit 1)
  (body_style 1)
  (exclude_from_sim no)
  (in_bom yes)
  (on_board yes)
  (in_pos_files yes)
  (dnp no)
  (property "Reference" "D7" (at 91.44 51.054 0) (show_name no) (do_not_autoplace no) (effects (font (size 1.27 1.27)) (justify left)))
  (property "Value" "SMF6.0A" (at 94.742 53.848 0) (show_name no) (do_not_autoplace no) (effects (font (size 1.27 1.27)) (justify left)))
  (property "Footprint" "MyPartsIPC:SODFL3718X110N" (at 86.36 50.8 0) (hide yes) (show_name no) (do_not_autoplace no) (effects (font (size 1.27 1.27)) (justify left)))
  (property "Datasheet" "${MYPARTS_DATASHEETS}/SMF6.0A.pdf" (at 86.36 50.8 0) (hide yes) (show_name no) (do_not_autoplace no) (effects (font (size 1.27 1.27)) (justify left)))
  (property "Description" "-55℃~+150℃ 1 10.3V 19.4A@10/1000us 200W@10/1000us 400uA 6V 7.37V IEC 61000-4-2 TVS Unidirectional SOD-123FL ESD and Surge Protection (TVS/ESD) ROHS" (at 86.36 50.8 0) (hide yes) (show_name no) (do_not_autoplace no) (effects (font (size 1.27 1.27)) (justify left)))
  (property "Manufacturer" "hongjiacheng" (at 86.36 50.8 0) (hide yes) (show_name no) (do_not_autoplace no) (effects (font (size 1.27 1.27)) (justify left)))
  (property "MPN" "SMF6.0A" (at 86.36 50.8 0) (hide yes) (show_name no) (do_not_autoplace no) (effects (font (size 1.27 1.27))))
  (property "LCSC Part" "C19077499" (at 86.36 50.8 0) (hide yes) (show_name no) (do_not_autoplace no) (effects (font (size 1.27 1.27))))
  (property "Pkg Type" "SMD SOD-123FL" (at 86.36 50.8 0) (hide yes) (show_name no) (do_not_autoplace no) (effects (font (size 1.27 1.27))))
  (pin "2")
  (pin "1")))
